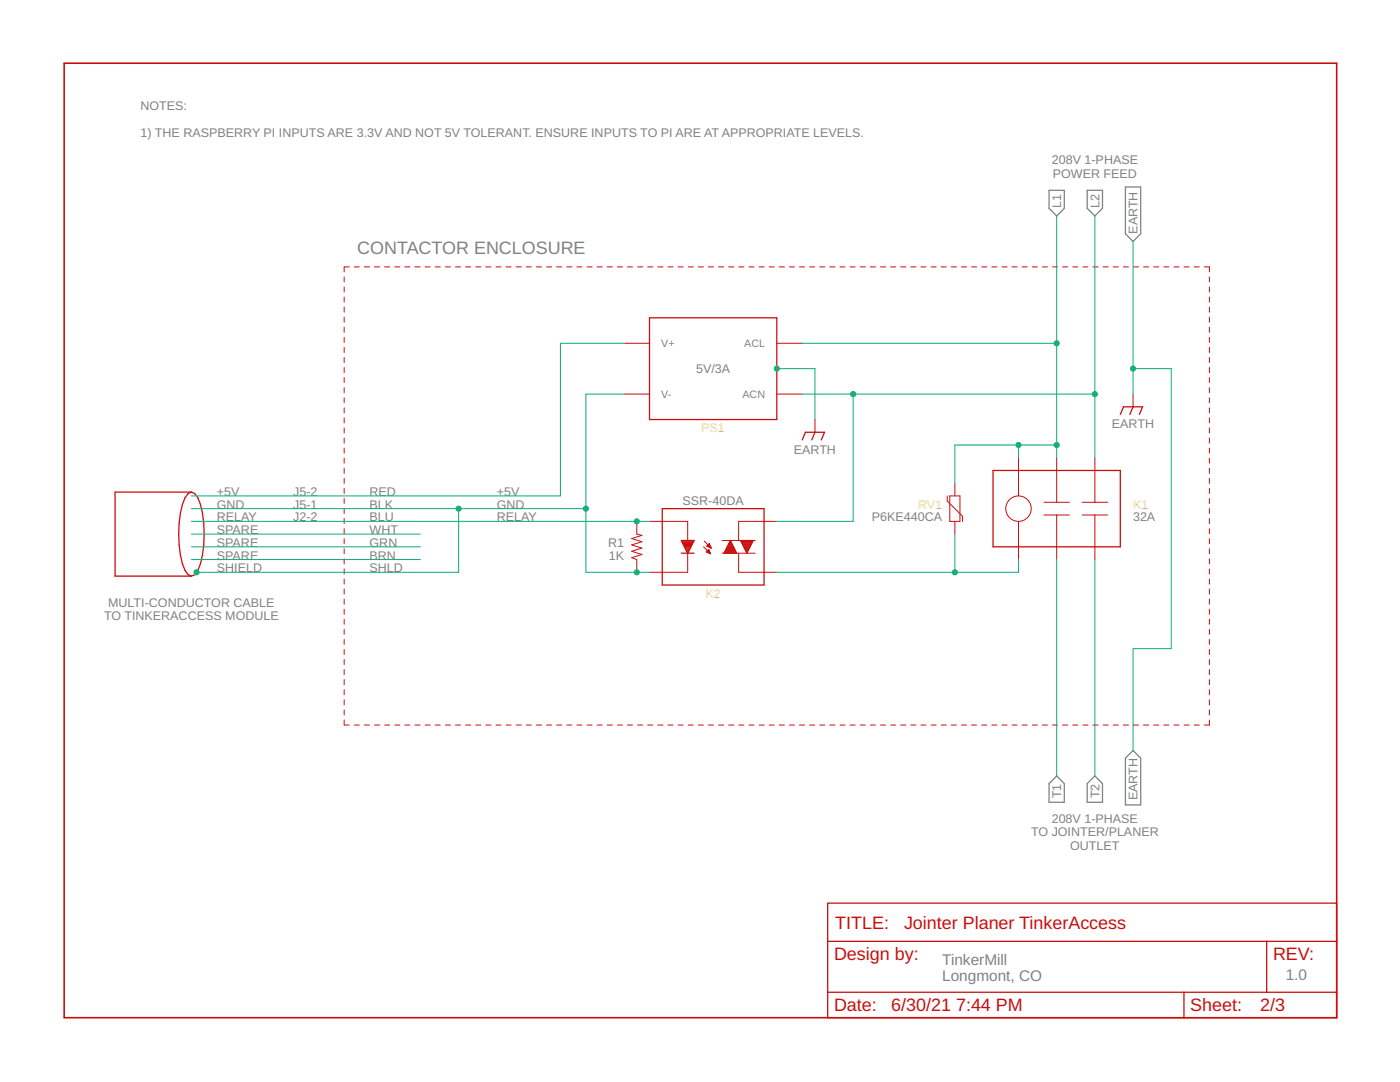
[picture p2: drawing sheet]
<svg xmlns="http://www.w3.org/2000/svg" width="279mm" height="216mm" viewBox="0 0 279 216" stroke-linecap="round" stroke-linejoin="round" font-family="sans-serif">
<path d="M209.4 38h3v3.6l-1.5 1.5-1.5-1.5zM217 38h3v3.6l-1.5 1.5-1.5-1.5zM224.6 37.3h3v9.4l-1.5 1.5-1.5-1.5zM210.9 154.8l1.5 1.6v3.7h-3v-3.7zM217 156.4l1.5-1.6 1.5 1.6v3.7h-3zM226.1 149.8l1.5 1.5v9.3h-3v-9.3z" fill="none" stroke="#808080" stroke-width=".25"/>
<g fill="none" stroke="#c90d0c" stroke-width=".2">
<path d="M68.7 55.3v1M68.7 57.3v1M68.7 59.3v1M69.7 53.3h-1v1M70.7 53.3h1M72.7 53.3h1M74.7 53.3h1.1M76.8 53.3h1M78.8 53.3h1M80.8 53.3h1M82.8 53.3h1M84.8 53.3h1.1"/>
<path d="M86.8 53.3h1.1M88.9 53.3h1M90.9 53.3h1M92.9 53.3h1M94.9 53.3h1M96.9 53.3h1.1M99 53.3h1M101 53.3h1M103 53.3h1M105 53.3h1M107 53.3h1.1M109.1 53.3h1"/>
<path d="M111.1 53.3h1M113.1 53.3h1M115.1 53.3h1M117.2 53.3h1M119.2 53.3h1M121.2 53.3h1M123.2 53.3h1M125.2 53.3h1M127.3 53.3h1M129.3 53.3h1M131.3 53.3h1M133.3 53.3h1"/>
<path d="M135.3 53.3h1M137.4 53.3h1M139.4 53.3h1M141.4 53.3h1M143.4 53.3h1M145.4 53.3h1.1M147.4 53.3h1.1M149.5 53.3h1M151.5 53.3h1M153.5 53.3h1M155.5 53.3h1M157.5 53.3h1.1"/>
<path d="M159.6 53.3h1M161.6 53.3h1M163.6 53.3h1M165.6 53.3h1M167.6 53.3h1.1M169.7 53.3h1M171.7 53.3h1M173.7 53.3h1M175.7 53.3h1M177.7 53.3h1.1M179.7 53.3h1.1M181.8 53.3h1"/>
<path d="M183.8 53.3h1M185.8 53.3h1M187.8 53.3h1M189.8 53.3h1.1M191.9 53.3h1M193.9 53.3h1M195.9 53.3h1M197.9 53.3h1M200 53.3h1M202 53.3h1M204 53.3h1M206 53.3h1"/>
<path d="M208 53.3h1M210.1 53.3h1M212.1 53.3h1M214.1 53.3h1M216.1 53.3h1M218.1 53.3h1M220.2 53.3h1M222.2 53.3h1M224.2 53.3h1M226.2 53.3h1M228.2 53.3h1.1M230.3 53.3h1"/>
<path d="M232.3 53.3h1M234.3 53.3h1M236.3 53.3h1M238.3 53.3h1.1M240.3 53.3h1.1v1M241.4 55.3v1M241.4 57.3v1M241.4 59.3v1M68.7 61.3v1M68.7 63.3v1M68.7 65.3v1M68.7 67.3v1"/>
<path d="M68.7 69.3v1M68.7 71.3v1M68.7 73.3v1.1M68.7 75.4v.9M68.7 77.4v1M68.7 79.4v1M124.5 68.5h5.1M124.5 78.6h5.1M155 68.5h5.1M155 78.6h5.1M226.1 78.6v2.6M241.4 61.3v1"/>
<path d="M241.4 63.3v1M241.4 65.3v1M241.4 67.3v1M241.4 69.3v1M241.4 71.3v1M241.4 73.3v1.1M241.4 75.4v.9M241.4 77.4v1M241.4 79.4v1M68.7 81.4v1M68.7 83.4v1M68.7 85.4v1"/>
<path d="M68.7 87.4v1M68.7 89.4v1M68.7 91.4v1M68.7 93.4v1M68.7 95.4v1.1M68.7 97.5v1M68.7 99.5v1M162.6 83.7v2.6M189 99v1l3.1 3v1M189.5 99h2.1v5h-2.1zM190.6 96.4v2.6M203.3 91.3v7.7"/>
<path d="M210.9 91.3v8.9M218.5 91.3v8.9M241.4 81.4v1M241.4 83.4v1M241.4 85.4v1M241.4 87.4v1M241.4 89.4v1M241.4 91.4v1M241.4 93.4v1M241.4 95.4v1.1M241.4 97.5v1M241.4 99.5v1"/>
<path d="M68.7 101.5v1M68.7 103.5v1M68.7 105.5v1M68.7 107.5v1M68.7 109.5v1M68.7 111.5v1M68.7 113.5v1M68.7 115.5v1M68.7 117.5v1.1M68.7 119.5v1.1M127.1 104v2.6l1 .2-2 .7 2 .6-2 .6 2 .7-2 .6 2 .6-2 .7 1 .4v2.5M129.6 104h7.6v3.8"/>
<path d="M137.2 110.4v3.8h-7.6M140.4 109.1l1.4 1.4M140.5 108l1.4 1.4M140.9 110.1l.5-.5 .4 .9zM141 110.1h.6M141.1 109l.5-.5 .3 .9M141.1 109l.8 .4M141.1 109h.7M141.1 110.2h.6M141.1 110h.5M141.2 108.9h.5M141.2 109.8h.3"/>
<path d="M141.3 108.8h.4M141.3 109.7h.2M141.4 109.1h.4M141.4 110.3h.3M141.4 108.6h.2M141.5 108.5h.1M141.6 109.2h.3M141.6 110.4h.2M141.9 109.3h.1M144.1 107.8h6.6M144.1 110.4h6.6M144.5 110.4l1.3-2.6 1.2 2.6"/>
<path d="M144.5 110.3h2.5M144.6 110.2h2.3M144.6 110.1h2.3M144.7 110h2.1M144.8 109.8h1.9M144.8 109.7h1.9M144.9 109.6h1.7M144.9 109.5h1.7M145 109.3h1.5M145.1 109.2h1.4M145.1 109.1h1.3M145.2 109h1.1"/>
<path d="M145.2 108.9h1.1M145.3 108.8h.9M145.4 108.6h.7M145.4 108.5h.7M145.5 108.4h.5M145.5 108.3h.5M145.6 108.1h.3M145.7 108h.1M145.7 107.9h.1M147.4 110.4v3.8h7.6M147.8 107.8l1.3 2.6 1.2-2.6M147.8 107.9h2.5"/>
<path d="M147.9 108h2.3M147.9 108.1h2.3M148 108.3h2.1M148.1 108.4h2M148.1 108.5h1.9M148.2 108.6h1.7M148.2 108.8h1.7M148.3 108.9h1.5M148.4 109h1.4M148.4 109.1h1.3M148.5 109.2h1.1M148.5 109.3h1.1"/>
<path d="M148.6 109.5h.9M148.7 109.6h.7M148.7 109.7h.7M148.8 109.8h.5M148.8 110h.5M148.9 110.1h.3M148.9 110.2h.2M149 110.3h.1M155 104h-7.6v3.8M190.6 104v2.6M203.3 104v7.7M208.3 100.2h5.1"/>
<path d="M208.3 102.8h5.1M210.9 102.8v8.9M216 100.2h5M216 102.8h5M218.5 102.8v8.9M241.4 101.5v1M241.4 103.5v1M241.4 105.5v1M241.4 107.5v1M241.4 109.5v1M241.4 111.5v1M241.4 113.5v1"/>
<path d="M241.4 115.5v1M241.4 117.5v1.1M241.4 119.5v1.1M68.7 121.6v1M68.7 123.6v1M68.7 125.6v1M68.7 127.6v1M68.7 129.6v1M68.7 131.6v1M68.7 133.6v1M68.7 135.6v1M68.7 137.6v1"/>
<path d="M68.7 139.6v1.1M241.4 121.6v1M241.4 123.6v1M241.4 125.6v1M241.4 127.6v1M241.4 129.6v1M241.4 131.6v1M241.4 133.6v1M241.4 135.6v1M241.4 137.6v1M241.4 139.6v1.1M68.7 143.7v1h1"/>
<path d="M68.7 141.6v1.1M70.7 144.7h1M72.7 144.7h1M74.7 144.7h1.1M76.8 144.7h1M78.8 144.7h1M80.8 144.7h1M82.8 144.7h1M84.8 144.7h1.1M86.8 144.7h1.1M88.9 144.7h1M90.9 144.7h1"/>
<path d="M92.9 144.7h1M94.9 144.7h1M96.9 144.7h1.1M99 144.7h1M101 144.7h1M103 144.7h1M105 144.7h1M107 144.7h1.1M109.1 144.7h1M111.1 144.7h1M113.1 144.7h1M115.1 144.7h1"/>
<path d="M117.2 144.7h1M119.2 144.7h1M121.2 144.7h1M123.2 144.7h1M125.2 144.7h1M127.3 144.7h1M129.3 144.7h1M131.3 144.7h1M133.3 144.7h1M135.3 144.7h1M137.4 144.7h1M139.4 144.7h1"/>
<path d="M141.4 144.7h1M143.4 144.7h1M145.4 144.7h1.1M147.4 144.7h1.1M149.5 144.7h1M151.5 144.7h1M153.5 144.7h1M155.5 144.7h1M157.5 144.7h1.1M159.6 144.7h1M161.6 144.7h1M163.6 144.7h1"/>
<path d="M165.6 144.7h1M167.6 144.7h1.1M169.7 144.7h1M171.7 144.7h1M173.7 144.7h1M175.7 144.7h1M177.7 144.7h1.1M179.7 144.7h1.1M181.8 144.7h1M183.8 144.7h1M185.8 144.7h1M187.8 144.7h1"/>
<path d="M189.8 144.7h1.1M191.9 144.7h1M193.9 144.7h1M195.9 144.7h1M197.9 144.7h1M200 144.7h1M202 144.7h1M204 144.7h1M206 144.7h1M208 144.7h1M210.1 144.7h1M212.1 144.7h1"/>
<path d="M214.1 144.7h1M216.1 144.7h1M218.1 144.7h1M220.2 144.7h1M222.2 144.7h1M224.2 144.7h1M226.2 144.7h1M228.2 144.7h1.1M230.3 144.7h1M232.3 144.7h1M234.3 144.7h1M236.3 144.7h1"/>
<path d="M238.3 144.7h1.1M241.4 143.7v1h-1.1M241.4 141.6v1.1"/>
<circle cx="203.3" cy="101.5" r="2.54"/>
</g>
<g fill="none" stroke="#c90d0c" stroke-width=".25">
<path d="M129.6 63.4h25.4v20.3h-25.4zM38.2 98.2l.7 .3a10 10 0 0 1 1.8 5.9 20.9 20.9 0 0 1-1.2 9.4l-.6 .9-.7 .3M38.2 98.2l-.7 .3a10 10 0 0 0-1.7 5.9 20.9 20.9 0 0 0 1.1 9.4l.6 .9 .7 .3M38.2 98.2h-15.2v16.8h15.2M160.1 87.8l.6-1.5h3.8l-.6 1.5M162.6 86.3l-.6 1.5M198.2 93.9h25.4v15.2h-25.4zM223.6 82.7l.6-1.5h3.8l-.6 1.5M226.1 81.2l-.6 1.5M132.2 101.5h20.3v15.2h-20.3zM136 110.4h2.5M136 107.8h2.5l-1.3 2.6z"/>
<path d="M136 108h2.5M136.1 108.2h2.2M136.3 108.4h1.9M136.4 108.6h1.7M136.5 108.9h1.5M136.6 109.1h1.3M136.7 109.3h1.1M136.8 109.5h.9M136.9 109.7h.7M137 110h.5M137.2 110.2h.1M165.2 180.2h101.6v22.9h-101.6z"/>
<path d="M165.2 187.8h101.6M165.2 198h101.6M236.3 198v5.1M252.8 187.8v10.2"/>
</g>
<path d="M12.8 12.6h254v190.5h-254z" fill="none" stroke="#c90d0c" stroke-width=".32"/>
<g fill="none" stroke="#0dab76" stroke-width=".2">
<path d="M210.9 43.1v48.2M218.5 43.1v48.2M226.1 48.2v30.4M124.5 78.6h-7.6v35.6h12.7M124.5 68.5h-12.7v30.5h-73.6M155 73.6h7.6v10.1M160.1 68.5h50.8M160.1 78.6h58.4M170.3 78.6v25.4h-15.3M226.1 73.6h7.6v55.8h-7.6v20.4M203.3 88.8v2.5M210.9 88.8h-20.3v7.6"/>
<path d="M38.2 104h91.4M38.2 106.6h45.7M38.2 111.7h45.7M38.2 109.1h45.7M38.2 101.5h78.7M91.5 101.5v12.7h-52.3M190.6 106.6v7.6M203.3 111.7v2.5h-48.3M210.9 111.7v43.1M218.5 111.7v43.1"/>
</g>
<g fill="#0dab76" stroke="#0dab76" stroke-width=".2">
<circle cx="190.6" cy="114.2" r=".51"/>
<circle cx="226.1" cy="73.6" r=".51"/>
<circle cx="155" cy="73.6" r=".51"/>
<circle cx="127.1" cy="104" r=".51"/>
<circle cx="210.9" cy="68.5" r=".51"/>
<circle cx="210.9" cy="88.8" r=".51"/>
<circle cx="203.3" cy="88.8" r=".51"/>
<circle cx="170.3" cy="78.6" r=".51"/>
<circle cx="218.5" cy="78.6" r=".51"/>
<circle cx="39.2" cy="114.2" r=".51"/>
<circle cx="127.1" cy="114.2" r=".51"/>
<circle cx="116.9" cy="101.5" r=".51"/>
<circle cx="91.5" cy="101.5" r=".51"/>
</g>
<text font-size="3.6" fill="#808080" x="71.3" y="50.7">CONTACTOR ENCLOSURE</text>
<g font-size="3.6" fill="#c90d0c">
<text x="166.7" y="185.3">TITLE:</text>
<text x="180.4" y="185.3">Jointer Planer TinkerAccess</text>
<text x="166.4" y="191.6">Design by:</text>
<text x="254.1" y="191.6">REV:</text>
<text x="166.4" y="201.8">Date:</text>
<text x="177.9" y="201.8">6/30/21</text>
<text x="190.8" y="201.8">7:44 PM</text>
<text x="237.6" y="201.8">Sheet:</text>
<text x="251.5" y="201.8">2/3</text>
</g>
<g font-size="3.1" fill="#808080">
<text x="188" y="192.6">TinkerMill</text>
<text x="188" y="195.8">Longmont, CO</text>
<text x="256.6" y="195.5">1.0</text>
</g>
<g font-size="2.5" fill="#808080">
<text x="28" y="22">NOTES:</text>
<text x="28" y="27.3">1) THE RASPBERRY PI INPUTS ARE 3.3V AND NOT 5V TOLERANT. ENSURE INPUTS TO PI ARE AT APPROPRIATE LEVELS.</text>
<text x="209.9" y="32.8">208V 1-PHASE</text>
<text x="210.1" y="35.5">POWER FEED</text>
<text x="211.8" y="41.6" transform="rotate(-90 211.8 41.6)">L1</text>
<text x="219.4" y="41.6" transform="rotate(-90 219.4 41.6)">L2</text>
<text x="227" y="46.6" transform="rotate(-90 227 46.6)">EARTH</text>
<text x="138.9" y="74.5">5V/3A</text>
<text x="221.9" y="85.5">EARTH</text>
<text x="158.4" y="90.6">EARTH</text>
<text x="43.3" y="99">+5V</text>
<text x="43.3" y="101.5">GND</text>
<text x="58.5" y="99">J5-2</text>
<text x="58.5" y="101.5">J5-1</text>
<text x="73.8" y="101.5">BLK</text>
<text x="73.8" y="99">RED</text>
<text x="99.2" y="99">+5V</text>
<text x="99.2" y="101.5">GND</text>
<text x="136.2" y="100.7">SSR-40DA</text>
<text x="43.3" y="104">RELAY</text>
<text x="43.3" y="106.6">SPARE</text>
<text x="58.5" y="104">J2-2</text>
<text x="73.8" y="104">BLU</text>
<text x="73.8" y="106.6">WHT</text>
<text x="99.2" y="104">RELAY</text>
<text x="174" y="104">P6KE440CA</text>
<text x="226.1" y="104">32A</text>
<text x="43.3" y="109.1">SPARE</text>
<text x="43.3" y="111.7">SPARE</text>
<text x="73.8" y="109.1">GRN</text>
<text x="73.8" y="111.7">BRN</text>
<text x="121.3" y="109.1">R1</text>
<text x="121.5" y="111.7">1K</text>
<text x="43.3" y="114.2">SHIELD</text>
<text x="73.8" y="114.2">SHLD</text>
<text x="20.8" y="123.7">TO TINKERACCESS MODULE</text>
<text x="21.6" y="121.1">MULTI-CONDUCTOR CABLE</text>
<text x="211.8" y="159.3" transform="rotate(-90 211.8 159.3)">T1</text>
<text x="219.4" y="159.3" transform="rotate(-90 219.4 159.3)">T2</text>
<text x="227" y="159.7" transform="rotate(-90 227 159.7)">EARTH</text>
<text x="205.8" y="166.9">TO JOINTER/PLANER</text>
<text x="209.9" y="164.2">208V 1-PHASE</text>
<text x="213.6" y="169.6">OUTLET</text>
</g>
<g font-size="2.5" fill="#ffe74c">
<text x="140" y="86.3">PS1</text>
<text x="183.2" y="101.5">RV1</text>
<text x="226.1" y="101.5">K1</text>
<text x="140.8" y="119.3">K2</text>
</g>
<g font-size="2.1" fill="#808080">
<text x="132" y="69.2">V+</text>
<text x="148.5" y="69.2">ACL</text>
<text x="132" y="79.4">V-</text>
<text x="148.2" y="79.4">ACN</text>
</g>
</svg>
